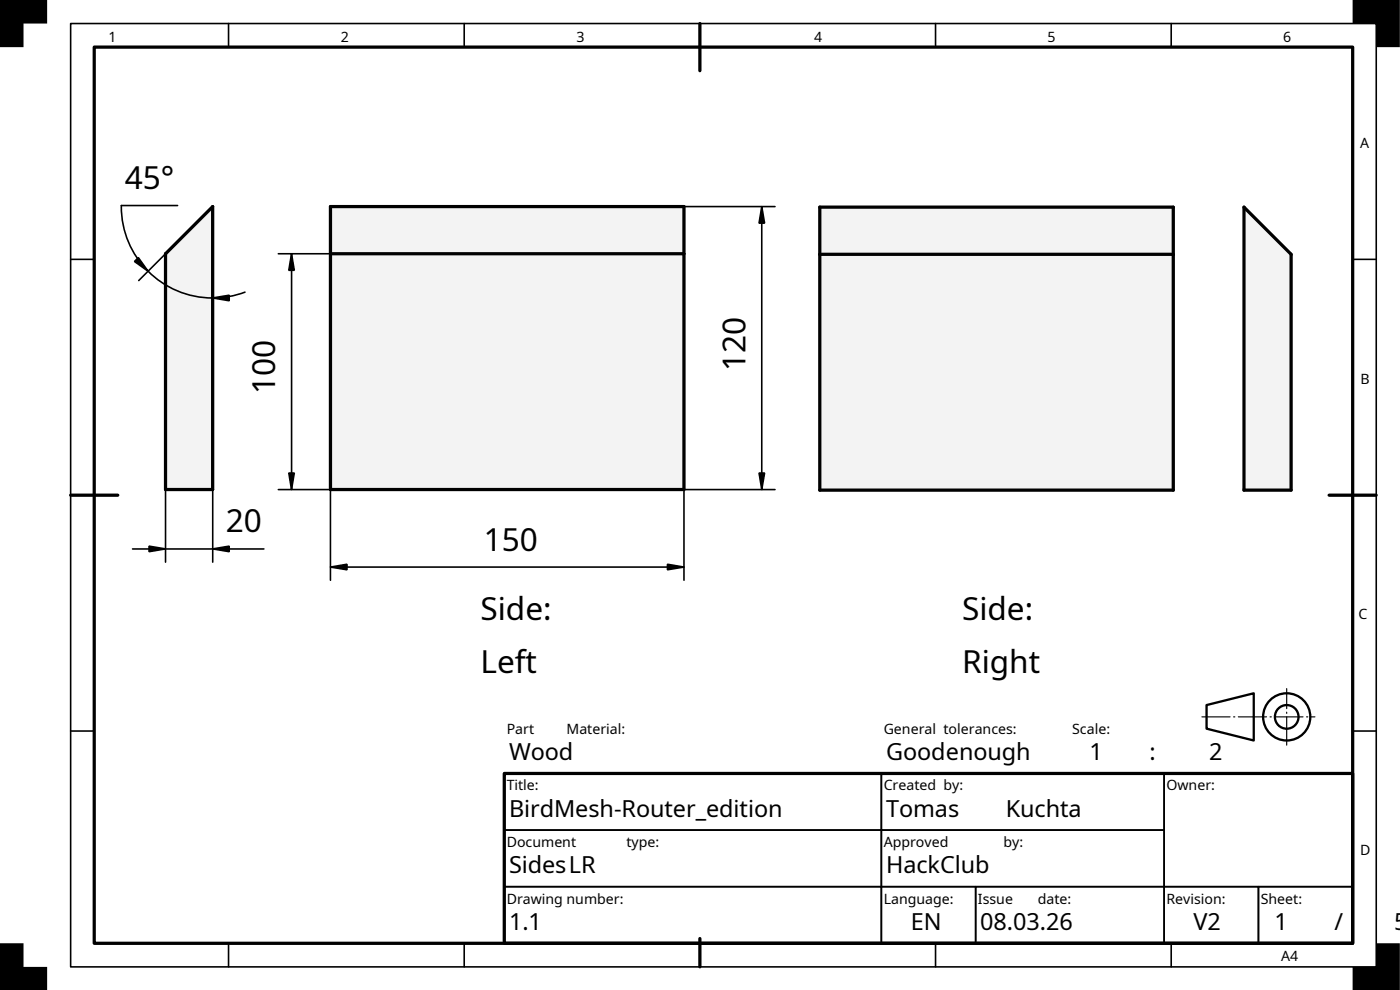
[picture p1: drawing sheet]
<svg xmlns="http://www.w3.org/2000/svg" width="297mm" height="210mm" viewBox="0 0 297 210" stroke-linecap="round" stroke-linejoin="round" font-family="sans-serif">
<path d="M20 10h267v190h-267zM148.5 5v10M15 105h10M282 105h10M107 164h180v36h-180zM148.5 199v6" fill="none" stroke="#000" stroke-width=".69"/>
<g fill="none" stroke="#000" stroke-width=".34">
<path d="M15 5h277v200h-277zM48.5 5v5M98.5 5v5M198.5 5v5M248.5 5v5M15 55h5M287 55h5M15 155h5M287 155h5M107 164h80v12h-80zM107 176h80v12h-80zM187 176h60v12h-60z"/>
<path d="M187 164h60v12h-60zM247 164h40v24h-40zM48.5 200v5M98.5 200v5M107 188h80v12h-80zM187 188h20v12h-20zM198.5 200v5M207 188h40v12h-40zM247 188h20v12h-20zM248.5 200v5M267 188h20v12h-20z"/>
</g>
<g fill="#000">
<path d="M0 0h10v5h-5v5h-5z" fill-rule="evenodd"/>
<path d="M287 0h10v10h-5v-5h-5z" fill-rule="evenodd"/>
<path d="M0 200h5v5h5v4.9h-10z" fill-rule="evenodd"/>
<path d="M292 200h5v9.9h-10v-4.9h5z" fill-rule="evenodd"/>
</g>
<g fill="none" stroke="#000" stroke-width=".49">
<path d="M256 149.5l10-2.5v10l-10-2.5z"/>
<circle cx="273" cy="152" r="5"/>
<circle cx="273" cy="152" r="2.51"/>
</g>
<path d="M255 152h24M273 158v-12" fill="none" stroke="#000" stroke-width=".24" stroke-dasharray="6 .7 .3 .7"/>
<path d="M107.6 73.8h.1" fill="none" stroke="#000" stroke-width=".21"/>
<g fill="#f1f3f5">
<path d="M70.1 43.8h75v60h-75z" fill-rule="evenodd"/>
<path d="M70.1 53.8h75v50h-75z" fill-rule="evenodd"/>
<path d="M70.1 43.8h75v10h-75z" fill-rule="evenodd"/>
</g>
<path d="M70.1 43.8h75v60h-75zM70.1 53.8h75" fill="none" stroke="#000" stroke-width=".69"/>
<g fill="none" stroke="#000" stroke-width=".34">
<path d="M59.1 53.8h11M61.9 53.8l.5 3.5h-1.1zM61.9 53.8v50M145.1 43.8h19.3M161.6 43.8l.6 3.5h-1.2zM161.6 43.8v60M59.1 103.8h11v19.2M61.3 100.3h1.1l-.5 3.5zM141.6 119.6l3.5 .6-3.5 .6zM161 100.3h1.2l-.6 3.5zM164.4 103.8h-19.3v19.2M70.1 120.2l3.5-.6v1.2z"/>
<path d="M70.1 120.2h75"/>
</g>
<path d="M61.9 53.8l.5 3.5h-1.1zM161.6 43.8l.6 3.5h-1.2zM61.3 100.3h1.1l-.5 3.5zM161 100.3h1.2l-.6 3.5zM70.1 120.2l3.5-.6v1.2zM141.6 119.6l3.5 .6-3.5 .6z" fill="#000"/>
<path d="M35.1 53.8l10-10v60h-10z" fill-rule="evenodd" fill="#f1f3f5"/>
<path d="M45.1 43.8v60h-10v-50z" fill="none" stroke="#000" stroke-width=".69"/>
<path d="M29.4 54.6l2 2.9-2.9-2.1zM35.1 53.8l-5.7 5.7M37.7 43.6h-12a19.4 19.4 0 0 0 26.3 18.3M45.1 53.8v12.2M45.1 63.2l3.5-.6v1.2zM28.1 116.4h27.9M31.6 115.8l3.5 .6-3.5 .6zM35.1 103.8v15.4M45.1 116.4l3.5-.6v1.2zM45.1 103.8v15.4" fill="none" stroke="#000" stroke-width=".34"/>
<path d="M29.4 54.6l2 2.9-2.9-2.1zM45.1 63.2l3.5-.6v1.2zM31.6 115.8l3.5 .6-3.5 .6zM45.1 116.4l3.5-.6v1.2z" fill="#000"/>
<path d="M211.4 73.9h.1" fill="none" stroke="#000" stroke-width=".21"/>
<g fill="#f1f3f5">
<path d="M173.9 43.9h75v60h-75z" fill-rule="evenodd"/>
<path d="M173.9 53.9h75v50h-75z" fill-rule="evenodd"/>
<path d="M173.9 43.9h75v10h-75z" fill-rule="evenodd"/>
</g>
<path d="M173.9 43.9h75v60h-75zM173.9 53.9h75" fill="none" stroke="#000" stroke-width=".69"/>
<path d="M263.9 43.9l10 10v50h-10z" fill-rule="evenodd" fill="#f1f3f5"/>
<path d="M273.9 53.9v50h-10v-60l10 10" fill="none" stroke="#000" stroke-width=".69"/>
<g font-size="6.7">
<text x="26.5" y="40.1">45°</text>
<text x="58.4" y="83.6" transform="rotate(-90 58.4 83.6)">100</text>
<text x="158.1" y="78.6" transform="rotate(-90 158.1 78.6)">120</text>
<text x="47.9" y="112.9">20</text>
<text x="102.7" y="116.7">150</text>
<text x="101.9" y="131.4">Side:</text>
<text x="204.1" y="131.4">Side:</text>
<text x="101.9" y="142.6">Left</text>
<text x="204.1" y="142.6">Right</text>
</g>
<g font-size="5">
<text x="108" y="161.1">Wood</text>
<text x="188" y="161.1">Goodenough</text>
<text x="231.2" y="161.1">1</text>
<text x="243.9" y="161.1">:</text>
<text x="256.6" y="161.1">2</text>
<text x="108" y="173.1">BirdMesh-Router_edition</text>
<text x="188" y="173.1">Tomas</text>
<text x="213.4" y="173.1">Kuchta</text>
<text x="108" y="185.1">SidesLR</text>
<text x="188" y="185.1">HackClub</text>
<text x="108" y="197.1">1.1</text>
<text x="193.2" y="197.1">EN</text>
<text x="208" y="197.1">08.03.26</text>
<text x="253.2" y="197.1">V2</text>
<text x="270.4" y="197.1">1</text>
<text x="283.1" y="197.1">/</text>
<text x="295.8" y="197.1">5</text>
</g>
<g font-size="3">
<text x="23" y="8.8">1</text>
<text x="72.3" y="8.8">2</text>
<text x="122.3" y="8.8">3</text>
<text x="172.7" y="8.8">4</text>
<text x="222.3" y="8.8">5</text>
<text x="272.3" y="8.8">6</text>
<text x="288.6" y="31.3">A</text>
<text x="288.6" y="81.3">B</text>
<text x="288.3" y="131.3">C</text>
<text x="107.5" y="155.6">Part</text>
<text x="120.2" y="155.6">Material:</text>
<text x="187.5" y="155.6">General tolerances:</text>
<text x="227.5" y="155.6">Scale:</text>
<text x="107.5" y="167.6">Title:</text>
<text x="187.5" y="167.6">Created by:</text>
<text x="247.5" y="167.6">Owner:</text>
<text x="107.5" y="179.6">Document</text>
<text x="132.9" y="179.6">type:</text>
<text x="187.5" y="179.6">Approved</text>
<text x="212.9" y="179.6">by:</text>
<text x="288.6" y="181.3">D</text>
<text x="107.5" y="191.6">Drawing number:</text>
<text x="187.5" y="191.6">Language:</text>
<text x="207.5" y="191.6">Issue</text>
<text x="220.2" y="191.6">date:</text>
<text x="247.5" y="191.6">Revision:</text>
<text x="267.5" y="191.6">Sheet:</text>
<text x="271.8" y="203.8">A4</text>
</g>
</svg>
